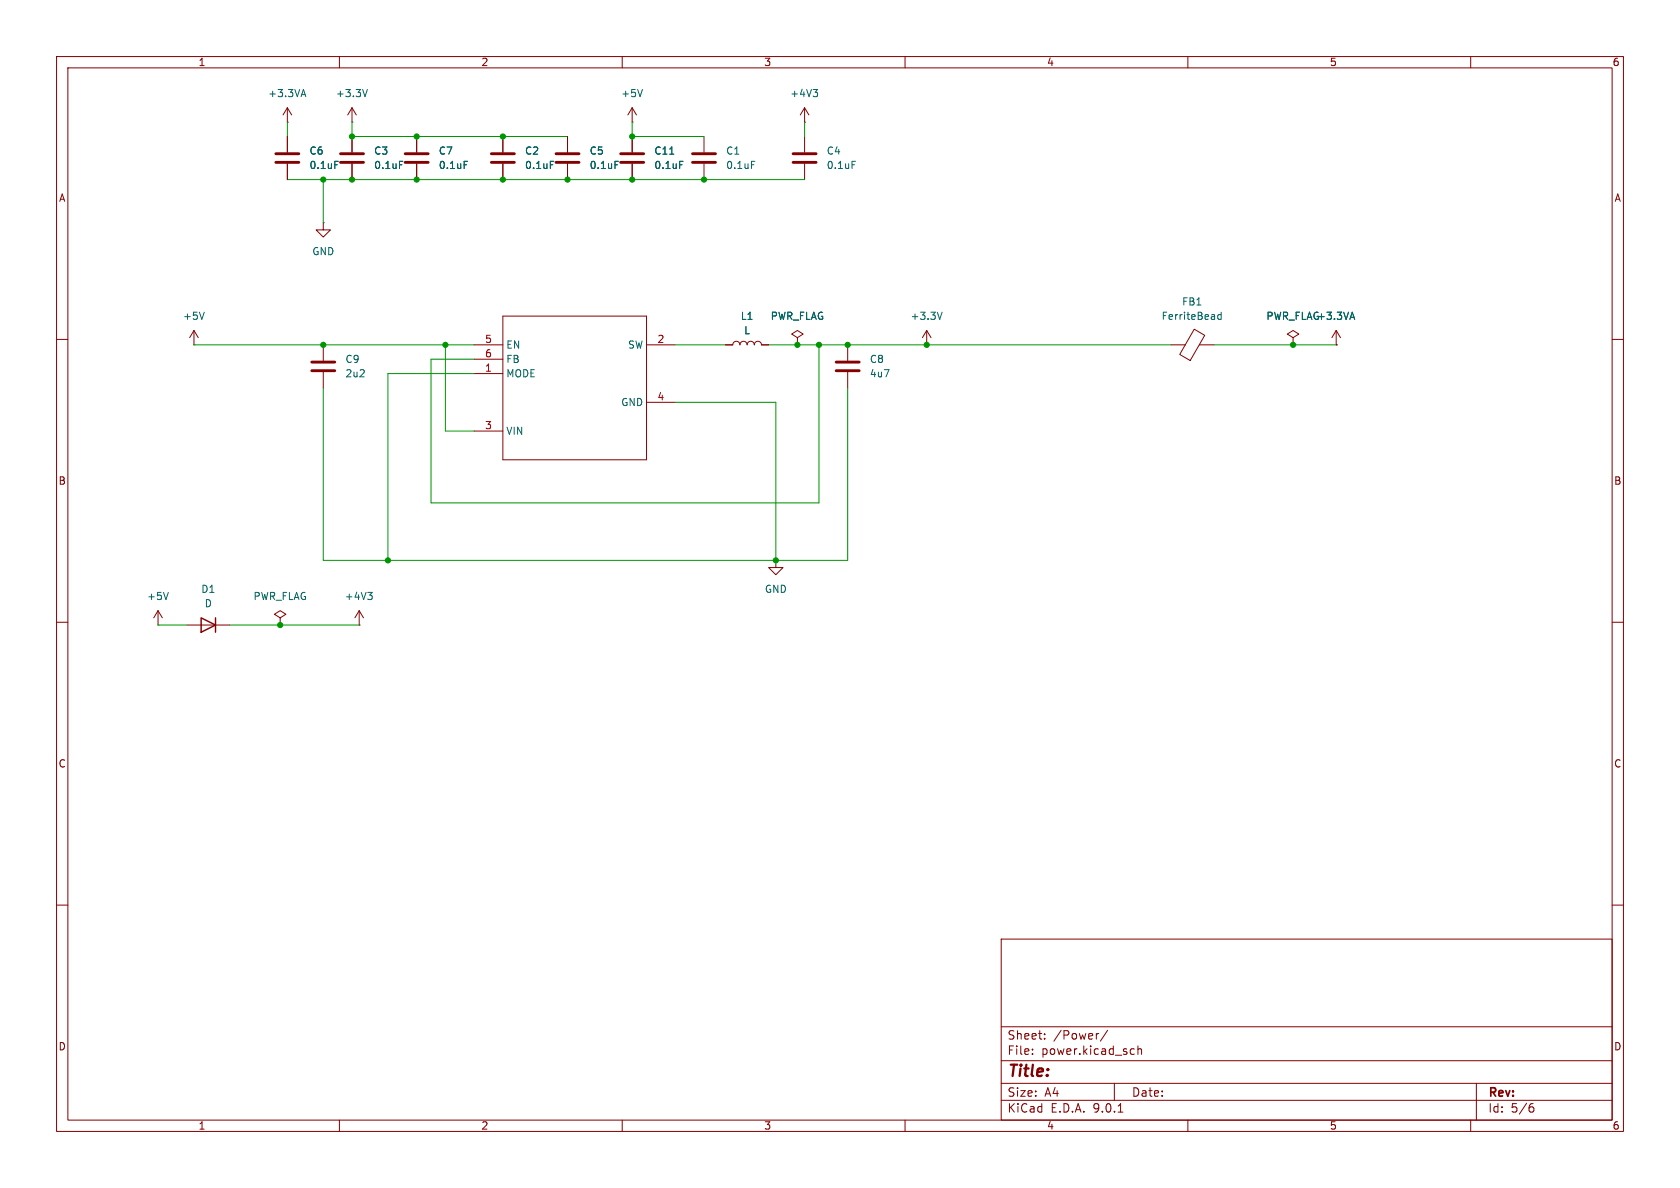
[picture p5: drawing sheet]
<svg xmlns="http://www.w3.org/2000/svg" width="297mm" height="210mm" viewBox="0 0 297 210" stroke-linecap="round" stroke-linejoin="round" font-family="sans-serif">
<g fill="none" stroke="#840000" stroke-width=".18">
<path d="M10 10h277v190h-277zM12 12h273v186h-273zM50.8 19.1l-.8 1.2M50.8 19.1l.8 1.2M50.8 19.1v2.5M60 10v2M62.2 19.1v2.5M62.2 19.1l-.7 1.2M62.2 19.1l.8 1.2M110 10v2M111.8 19.1v2.5M111.8 19.1l-.8 1.2"/>
<path d="M111.8 19.1l.7 1.2M142.2 19.1v2.5M142.2 19.1l-.7 1.2M142.2 19.1l.8 1.2M160 10v2M210 10v2M260 10v2M50.8 21.6h.1M50.8 24.1v2.8M50.8 29v2.8M57.1 39.4v1.2h1.3l-1.3 1.3-1.2-1.3h1.2M57.1 39.4h.1"/>
<path d="M62.2 21.6h.1M62.2 24.1v2.8M62.2 29v2.8M73.7 24.1v2.8M73.7 29v2.8M88.9 24.1v2.8M88.9 29v2.8M100.3 24.1v2.8M100.3 29v2.8M111.8 21.6h.1M111.8 24.1v2.8M111.8 29v2.8"/>
<path d="M124.5 24.1v2.8M124.5 29v2.8M142.2 21.6h.1M142.2 24.1v2.8M142.2 29v2.8M34.3 58.4l-.8 1.3M34.3 58.4l.8 1.3M34.3 58.4v2.6M88.9 55.9h25.4v25.4h-25.4zM141 59.7l1-.6-1-.7-1 .7 1 .6v1.3M163.8 58.4l-.7 1.3M163.8 58.4l.8 1.3"/>
<path d="M163.8 58.4v2.6M211.1 58.2l1.9 1.1-2.6 4.4-1.8-1zM228.6 59.7l1-.6-1-.7-1 .7 1 .6v1.3M236.2 58.4l-.7 1.3M236.2 58.4l.8 1.3M236.2 58.4v2.6M10 60h2M34.3 61h.1M57.1 61v2.8M57.1 65.8v2.8M83.8 61h5.1M83.8 63.5h5.1"/>
<path d="M83.8 66h5.1M83.8 76.2h5.1M114.3 61h5.1M114.3 71.1h5.1M128.3 61h1.2a.64 .64 0 0 1 .7-.7 .64 .64 0 0 1 .6 .7 .64 .64 0 0 1 .6-.7 .64 .64 0 0 1 .7 .7 .64 .64 0 0 1 .6-.7 .64 .64 0 0 1 .6 .7 .64 .64 0 0 1 .7-.7 .64 .64 0 0 1 .6 .7h1.3M141 61h.1M149.9 61v2.8M149.9 65.8v2.8M163.8 61h.1M207 61h2.5M212 61h2.6M228.6 61h.1"/>
<path d="M236.2 61h.1M285 60h2M137.2 99.1v1.2h1.2l-1.2 1.3-1.3-1.3h1.3M137.2 99.1h.1M10 110h2M27.9 110.5h.1M27.9 108l-.7 1.2M27.9 108l.8 1.2M27.9 108v2.5M33 110.5h7.6M49.5 109.2l1-.6-1-.6-1 .6 1 .6v1.3M49.5 110.5h.1"/>
<path d="M63.5 110.5h.1M63.5 108l-.8 1.2M63.5 108l.8 1.2M63.5 108v2.5M285 110h2M10 160h2M177 166h108v32h-108zM285 160h2M60 198v2M110 198v2M160 198v2M177 194.5h108"/>
<path d="M177 191.5h108M177 187.5h108M177 181.5h108M182.5 186.3v.1M182.5 185.5v.1M184.7 183.6v.1M184.7 182.8v.1M194.2 182.7l-.2 .1M195.8 182.1l-1.3 2M197 191.5v3M197.7 196.6h.8M200.1 185.4l.4 .1"/>
<path d="M200.5 186.3l-.4 .1M201.2 185.5l.2-.1 .3 .1 .1 .9M201.2 184.9v1.5M210 198v2M260 198v2M261 191.5v6.5M270.6 195.7h.4l.2 .3-.1 .5-.5 .1M271 195.1l-.4 .1"/>
</g>
<g fill="none" stroke="#840000" stroke-width=".51">
<path d="M48.8 27.2h4M48.8 28.7h4M60.2 27.2h4.1M60.2 28.7h4.1M71.6 27.2h4.1M71.6 28.7h4.1M86.9 27.2h4M86.9 28.7h4M98.3 27.2h4.1M98.3 28.7h4.1M109.7 27.2h4.1M109.7 28.7h4.1"/>
<path d="M122.4 27.2h4.1M122.4 28.7h4.1M140.2 27.2h4.1M140.2 28.7h4.1M55.1 64h4.1M55.1 65.5h4.1M147.8 64h4.1M147.8 65.5h4.1"/>
</g>
<g fill="none" stroke="#006464" stroke-width=".18">
<path d="M53.3 16.7h.6M53.6 15.8l.5 1.3M65 15.8l-.5 1.3M113.6 15.8l-.4 1.3M143.8 15.8h.7l-.4 .5M144.3 16.3l.2 .2v.3l-.2 .3M59.2 28.5h.6M70.6 28.5h.6M82.1 28.5h.6M97.3 28.5h.6M108.7 28.5h.6M118.4 27.2h.7"/>
<path d="M120.2 28.5h.6M132.9 28.5h.6M150.6 28.5h.6M36.1 55.2l-.4 1.3M166.6 55.2l-.5 1.3M215.9 55.2v1.3M215.9 55.7l-.4-.1-.2 .3 .1 .5h.5M238.8 56.1h.6M239.1 55.2l.4 1.3M29.8 104.7l-.5 1.3M65 104.7h.8l-.4 .5M65.6 105.2l.2 .2v.3l-.2 .3"/>
</g>
<path d="M35.6 109.2l2.5 1.3-2.5 1.3zM38.1 109.2v2.6" fill="none" stroke="#840000" stroke-width=".25"/>
<g fill="none" stroke="#009600" stroke-width=".18">
<path d="M50.8 31.8h91.4M50.8 21.6v2.5M57.1 31.8v7.6M62.2 21.6v2.5h38.1M111.8 21.6v2.5h12.7M142.2 21.6v2.5M34.3 61h49.5M57.1 68.6v30.5h92.8v-30.5M78.7 61v15.2h5.1M83.8 66h-15.2v33.1M119.4 61h8.9M119.4 71.1h17.8v28"/>
<path d="M135.9 61h71.1M144.8 61v27.9h-68.6v-25.4h7.6M214.6 61h21.6M27.9 110.5h5.1M40.6 110.5h22.9"/>
</g>
<g fill="#009600" stroke="#009600" stroke-width=".18">
<circle cx="68.6" cy="99.1" r=".46"/>
<circle cx="57.1" cy="61" r=".46"/>
<circle cx="78.7" cy="61" r=".46"/>
<circle cx="49.5" cy="110.5" r=".46"/>
<circle cx="100.3" cy="31.8" r=".46"/>
<circle cx="111.8" cy="24.1" r=".46"/>
<circle cx="111.8" cy="31.8" r=".46"/>
<circle cx="141" cy="61" r=".46"/>
<circle cx="163.8" cy="61" r=".46"/>
<circle cx="149.9" cy="61" r=".46"/>
<circle cx="144.8" cy="61" r=".46"/>
<circle cx="137.2" cy="99.1" r=".46"/>
<circle cx="124.5" cy="31.8" r=".46"/>
<circle cx="228.6" cy="61" r=".46"/>
<circle cx="73.7" cy="24.1" r=".46"/>
<circle cx="73.7" cy="31.8" r=".46"/>
<circle cx="62.2" cy="31.8" r=".46"/>
<circle cx="62.2" cy="24.1" r=".46"/>
<circle cx="88.9" cy="31.8" r=".46"/>
<circle cx="88.9" cy="24.1" r=".46"/>
<circle cx="57.1" cy="31.8" r=".46"/>
</g>
<text font-size="2.8" fill="#840000" x="178" y="190.9">Title:</text>
<g font-size="2.1" fill="#840000">
<text x="178" y="184">Sheet:</text>
<text x="186.2" y="184">/Power/</text>
<text x="178" y="186.7">File:</text>
<text x="184.1" y="186.7">power.kicad_sch</text>
<text x="178" y="196.9">KiCad</text>
<text x="178" y="194.1">Size:</text>
<text x="184.7" y="194.1">A4</text>
<text x="185.7" y="196.9">E.D.A.</text>
<text x="193.3" y="196.9">9.0.1</text>
<text x="200" y="194.1">Date:</text>
<text x="263" y="194.3">Rev:</text>
<text x="263" y="196.9">Id:</text>
<text x="267.1" y="196.9">5/6</text>
</g>
<g font-size="1.8" fill="#840000">
<text x="35" y="11.9">1</text>
<text x="85" y="11.9">2</text>
<text x="135" y="11.9">3</text>
<text x="185" y="11.9">4</text>
<text x="235" y="11.9">5</text>
<text x="285" y="11.9">6</text>
<text x="10.3" y="35.9">A</text>
<text x="285.3" y="35.9">A</text>
<text x="10.3" y="85.9">B</text>
<text x="285.3" y="85.9">B</text>
<text x="10.3" y="135.9">C</text>
<text x="285.3" y="135.9">C</text>
<text x="10.3" y="185.9">D</text>
<text x="285.3" y="185.9">D</text>
<text x="35" y="199.9">1</text>
<text x="85" y="199.9">2</text>
<text x="135" y="199.9">3</text>
<text x="185" y="199.9">4</text>
<text x="235" y="199.9">5</text>
<text x="285" y="199.9">6</text>
</g>
<g font-size="1.8" fill="#006464">
<text x="47.3" y="17.4">+3.3VA</text>
<text x="59.3" y="17.4">+3.3V</text>
<text x="109.7" y="17.4">+5V</text>
<text x="139.6" y="17.4">+4V3</text>
<text x="54.6" y="27.5">C6</text>
<text x="66" y="27.5">C3</text>
<text x="77.5" y="27.5">C7</text>
<text x="92.7" y="27.5">C2</text>
<text x="104.1" y="27.5">C5</text>
<text x="115.6" y="27.5">C11</text>
<text x="128.3" y="27.5">C1</text>
<text x="146.1" y="27.5">C4</text>
<text x="54.6" y="30.1">0.1uF</text>
<text x="66" y="30.1">0.1uF</text>
<text x="77.5" y="30.1">0.1uF</text>
<text x="92.7" y="30.1">0.1uF</text>
<text x="104.1" y="30.1">0.1uF</text>
<text x="115.6" y="30.1">0.1uF</text>
<text x="128.3" y="30.1">0.1uF</text>
<text x="146.1" y="30.1">0.1uF</text>
<text x="55.1" y="45.3">GND</text>
<text x="32.3" y="56.7">+5V</text>
<text x="130.9" y="56.7">L1</text>
<text x="131.5" y="59.3">L</text>
<text x="136.2" y="56.7">PWR_FLAG</text>
<text x="160.9" y="56.7">+3.3V</text>
<text x="205.3" y="56.7">FerriteBead</text>
<text x="208.9" y="54.2">FB1</text>
<text x="223.8" y="56.7">PWR_FLAG+3.3VA</text>
<text x="61" y="64.4">C9</text>
<text x="89.4" y="61.8">EN</text>
<text x="89.4" y="64.4">FB</text>
<text x="110.9" y="61.8">SW</text>
<text x="153.7" y="64.4">C8</text>
<text x="61" y="66.9">2u2</text>
<text x="89.4" y="66.9">MODE</text>
<text x="109.7" y="72">GND</text>
<text x="153.7" y="66.9">4u7</text>
<text x="89.4" y="77.1">VIN</text>
<text x="25.9" y="106.3">+5V</text>
<text x="35.5" y="105">D1</text>
<text x="36.1" y="107.5">D</text>
<text x="44.7" y="106.3">PWR_FLAG</text>
<text x="60.9" y="106.3">+4V3</text>
<text x="135.1" y="105">GND</text>
</g>
<g font-size="1.8" fill="#a90000">
<text x="85.7" y="60.7">5</text>
<text x="85.7" y="63.2">6</text>
<text x="85.7" y="65.8">1</text>
<text x="116.1" y="60.7">2</text>
<text x="116.1" y="70.9">4</text>
<text x="85.7" y="75.9">3</text>
</g>
</svg>
